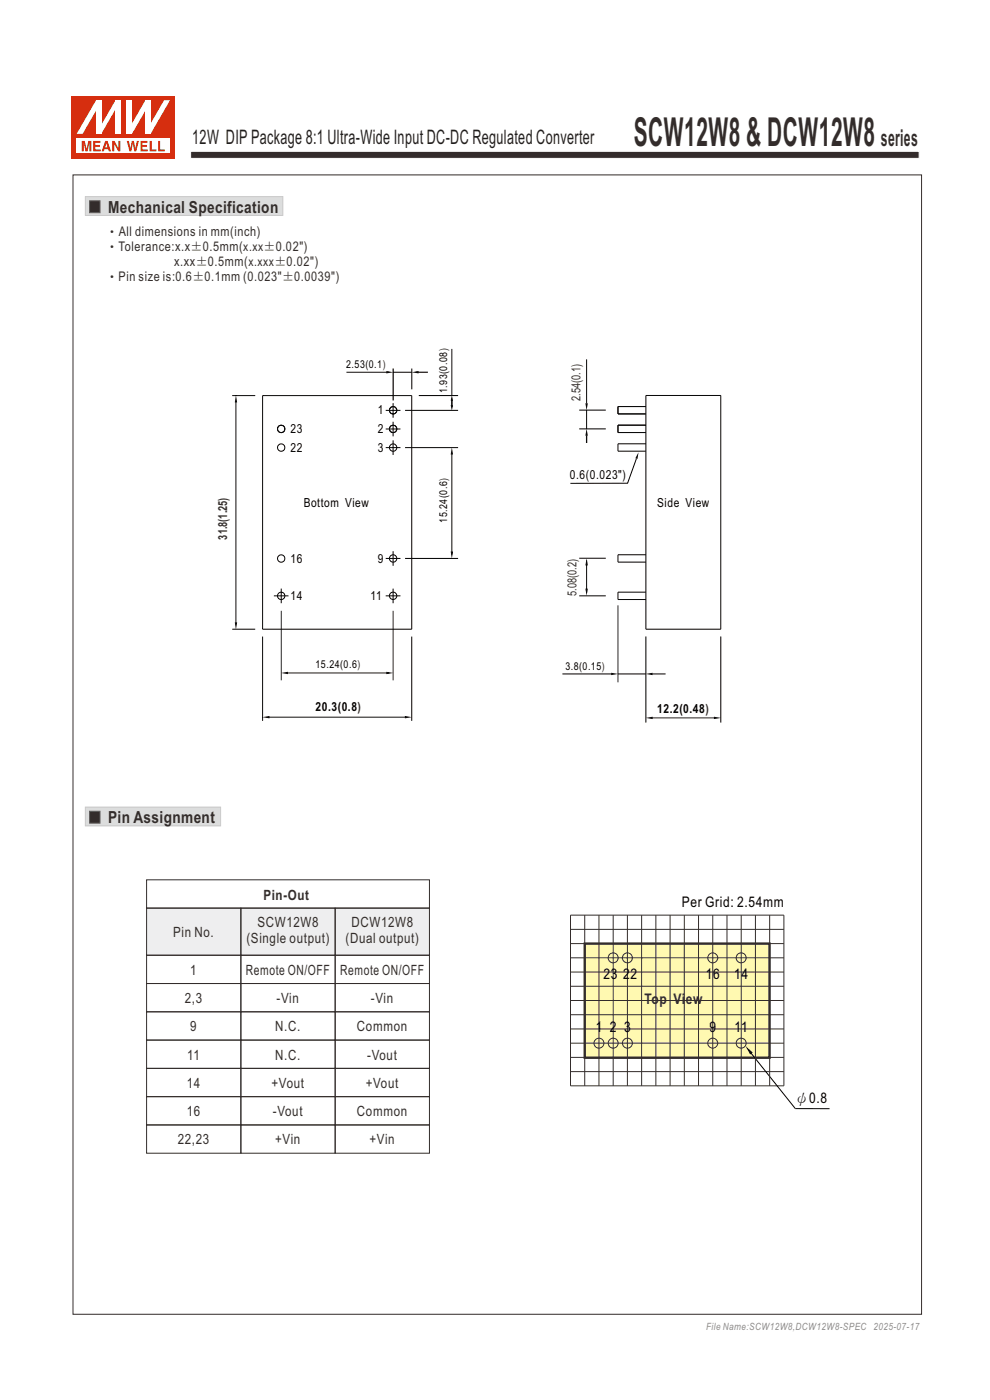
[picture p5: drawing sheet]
<svg xmlns="http://www.w3.org/2000/svg" width="210mm" height="297mm" viewBox="0 0 210 297" stroke-linecap="round" stroke-linejoin="round" font-family="sans-serif">
<path d="M40.4 32.1h154.6v1.5h-154.6z" fill-rule="evenodd" fill="#332c2b" stroke="#fefefe" stroke-width=".21"/>
<path d="M18.1 171.2h28.7v4h-28.7z" fill-rule="evenodd" fill="#dcdddd" stroke="#c9caca" stroke-width=".21"/>
<path d="M19 172.1h2.2v2.5h-2.2z" fill-rule="evenodd" fill="#332c2b" stroke="#5f5d5d" stroke-width=".21"/>
<path d="M31.1 192.6h60v10h-60z" fill-rule="evenodd" fill="#eeeeef"/>
<g fill="none" stroke="#332c2b" stroke-width=".21">
<path d="M31.1 186.6h60v6h-60zM31.1 192.6h20v10h-20zM51.1 192.6h20v10h-20zM71.1 192.6h20v10h-20zM31.1 208.6h20v6h-20zM31.1 202.6h20v6h-20zM31.1 214.6h20v6h-20zM51.1 208.6h20v6h-20zM51.1 202.6h20v6h-20zM51.1 214.6h20v6h-20zM71.1 208.6h20v6h-20zM71.1 202.6h20v6h-20z"/>
<path d="M71.1 214.6h20v6h-20zM31.1 220.6h20v6h-20zM31.1 226.6h20v6h-20zM31.1 232.6h20v6h-20zM31.1 238.6h20v6h-20zM51.1 220.6h20v6h-20zM51.1 226.6h20v6h-20zM51.1 232.6h20v6h-20zM51.1 238.6h20v6h-20zM71.1 220.6h20v6h-20zM71.1 226.6h20v6h-20zM71.1 232.6h20v6h-20z"/>
<path d="M71.1 238.6h20v6h-20z"/>
</g>
<path d="M15.2 20.4h22v13.2h-22z" fill-rule="evenodd" fill="#d62e0f"/>
<path d="M16.3 29.4h19.8v3.1h-19.8z" fill-rule="evenodd" fill="#fefefe"/>
<g fill="#d62e0f">
<path d="M26.9 29.9h.4l.4 1.6 .3-1.6h.4l.3 1.6 .3-1.6h.5l-.6 2.2h-.4l-.3-1.7-.3 1.7h-.4z" fill-rule="evenodd"/>
<path d="M29.8 29.9h1.5v.4h-1.1v.5h1v.3h-1v.6h1.1v.4h-1.5z" fill-rule="evenodd"/>
<path d="M31.7 29.9h.5v1.8h1v.4h-1.5z" fill-rule="evenodd"/>
<path d="M33.5 29.9h.5v1.8h1v.4h-1.5z" fill-rule="evenodd"/>
<path d="M17.3 29.9h.7l.4 1.7 .3-1.7h.7v2.2h-.4v-1.8l-.4 1.8h-.5l-.4-1.8v1.8h-.4z" fill-rule="evenodd"/>
<path d="M19.8 29.9h1.5v.4h-1.1v.5h1v.3h-1v.6h1.2v.4h-1.6z" fill-rule="evenodd"/>
<path d="M22.6 30.4l.2 .9h-.5zM22.3 29.9l-.7 2.2h.4l.2-.4h.7l.2 .4h.5l-.8-2.2z" fill-rule="evenodd"/>
<path d="M23.8 29.9h.5l.8 1.5v-1.5h.4v2.2h-.4l-.9-1.6v1.6h-.4z" fill-rule="evenodd"/>
</g>
<g fill="#fff">
<path d="M24.5 21.3h1.1v7.1h-1.1z" fill-rule="evenodd"/>
<path d="M24.5 21.3h1.1l-4.1 7.1h-1.1z" fill-rule="evenodd"/>
<path d="M20.4 21.3h1.1v7.1h-1.1z" fill-rule="evenodd"/>
<path d="M20.4 21.3h1.1v.3l-4 6.8h-1.2z" fill-rule="evenodd"/>
<path d="M30.8 21.3h1.1v7.1h-1.1z" fill-rule="evenodd"/>
<path d="M34.8 21.3h1.3l-4.2 7.1h-1v-.3z" fill-rule="evenodd"/>
<path d="M26.9 21.3h1.1v7.1h-1.1z" fill-rule="evenodd"/>
<path d="M30.8 21.3h1.1v.2l-3.9 6.9h-1.1v-.3z" fill-rule="evenodd"/>
</g>
<path d="M124 200.2h39.2v24.2h-39.2z" fill-rule="evenodd" fill="#fff9b1" stroke="#332c2b" stroke-width=".5"/>
<g fill="none" stroke="#332c2b" stroke-width=".21">
<path d="M121 194.1h45.3v36.3h-45.3zM121 197.2h45.3M124 194.1v36.3M127.1 194.1v36.3M130.1 194.1v36.3M133.1 194.1v36.3M136.1 194.1v36.3M139.1 194.1v36.3M142.1 194.1v36.3M145.2 194.1v36.3M148.2 194.1v36.3M151.2 194.1v36.3"/>
<path d="M154.2 194.1v36.3M157.2 194.1v36.3M160.2 194.1v36.3M163.3 194.1v36.3M121 218.3h45.3M121 215.3h45.3M121 212.2h45.3M121 209.2h45.3M121 206.2h45.3M121 203.2h45.3M121 200.2h45.3M121 227.3h45.3"/>
<path d="M121 224.3h45.3M121 221.3h45.3"/>
<circle cx="130.1" cy="203.2" r="1.06"/>
<circle cx="133.1" cy="203.2" r="1.06"/>
<circle cx="151.2" cy="203.2" r="1.06"/>
<circle cx="157.2" cy="203.2" r="1.06"/>
<circle cx="127" cy="221.3" r="1.06"/>
<circle cx="130.1" cy="221.3" r="1.06"/>
<circle cx="133.1" cy="221.3" r="1.06"/>
<circle cx="151.2" cy="221.3" r="1.06"/>
<circle cx="157.2" cy="221.3" r="1.06"/>
</g>
<g fill="none" stroke="#000" stroke-width=".21">
<path d="M73.5 79h9.1M83.4 79h3.9M83.4 78.2v6.8M87.3 78.2v4.4M88.2 79h2.6M95.8 74v9.9M124.4 76.2v9.4M49.3 83.9h4.8M50 85.2v47M55.7 83.9h31.6v49.6h-31.6zM81.8 95h3.1M81.8 91h3.1"/>
<path d="M81.8 87.1h3.1M83.4 85.5v3.1M83.4 89.5v3.1M83.4 93.4v3.1M85.9 95h11.3M85.9 87.1h11.3M88.8 83.9h8.4M95.8 84.8v1.5M95.8 96.3v21.3M122.9 91h5.6M122.9 87h5.6M124.4 87v4"/>
<path d="M124.4 92.4v1.6M135 97.3l-1.9 5.2h-12.1M137 83.9h15.9v49.6h-15.9zM137 86.2h-5.9v1.6h5.9M137 90.2h-5.9v1.6h5.9M137 94.2h-5.9v1.5h5.9M81.8 118.5h3.1M83.4 116.9v3.1M85.9 118.5h11.3M122.9 118.4h5.6M124.4 118.9v6.8M137 117.7h-5.9v1.6h5.9"/>
<path d="M49.3 133.5h4.8M55.7 135v17.9M58.1 126.4h3.1M59.7 124.9v3.1M59.7 129.6v14.7M81.8 126.4h3.1M83.4 124.9v3.1M83.4 129.6v14.7M87.3 135v17.9M122.9 126.4h5.6M131.1 128.4v16.4M137 135v18.3"/>
<path d="M137 125.6h-5.9v1.6h5.9M152.9 135v18.3M57 152.1h29.1M60.9 142.8h21.7M119.3 143h10.4M131.1 143h5.9M138.3 152.3h13.4M138.4 143h2.8M159.2 223.3l9.5 11.9h7.3"/>
<circle cx="59.6" cy="94.9" r=".78"/>
<circle cx="59.6" cy="91" r=".78"/>
<circle cx="83.4" cy="87" r=".78"/>
<circle cx="83.4" cy="94.9" r=".78"/>
<circle cx="83.4" cy="91" r=".78"/>
<circle cx="59.6" cy="118.5" r=".78"/>
<circle cx="83.4" cy="118.5" r=".78"/>
<circle cx="59.6" cy="126.4" r=".78"/>
<circle cx="83.4" cy="126.4" r=".78"/>
</g>
<g fill="#000">
<path d="M82 78.7l1.4 .3-1.4 .2zM87.3 79l1.5-.3v.5zM50 83.9l.3 1.5h-.5zM95.8 94.9l.3 1.5h-.5zM95.8 83.9l.3 1.1h-.5zM95.6 86h.5l-.3 1.1zM124.4 90.9l.3 1.5h-.5zM124.2 85.6h.5l-.3 1.5zM135.4 96l-.2 1.4-.4-.2zM95.6 117h.5l-.3 1.5zM124.4 118.4l.3 1.5h-.5zM49.8 132h.5l-.3 1.5z"/>
<path d="M124.2 124.9h.5l-.3 1.5zM55.7 152.1l1.5-.2v.5zM59.6 142.8l1.5-.3v.5zM81.9 142.5l1.5 .3-1.5 .2zM85.9 151.9l1.5 .2-1.5 .3zM129.6 142.7l1.5 .3-1.5 .2zM137 152.3l1.4-.2v.5zM137 143l1.4-.3v.5zM151.4 152.1l1.5 .2-1.5 .3zM158.2 221.9l1.5 1.4-.6 .4z"/>
</g>
<path d="M18.1 41.7h41.9v4h-41.9z" fill-rule="evenodd" fill="#dcdddd" stroke="#c9caca" stroke-width=".21"/>
<path d="M19 42.6h2.2v2.5h-2.2z" fill-rule="evenodd" fill="#332c2b" stroke="#5f5d5d" stroke-width=".21"/>
<path d="M15.5 37.1h180v241.7h-180z" fill="none" stroke="#332c2b" stroke-width=".21"/>
<text font-size="8.5" fill="#332c2b" x="134.4" y="31">SCW12W8 &amp; DCW12W8</text>
<text font-size="4.9" fill="#332c2b" x="186.9" y="31">series</text>
<text font-size="4.2" fill="#231f20" x="40.8" y="30.6">12W DIPPackage 8:1 Ultra-Wide Input DC-DC Regulated Converter</text>
<g font-size="3.5" fill="#332c2b">
<text x="22.9" y="45.1">Mechanical Specification</text>
<text x="22.9" y="174.6">Pin Assignment</text>
</g>
<g font-size="3.1">
<text x="144.6" y="192.5">Per Grid: 2.54mm</text>
<text x="128" y="207.8">23</text>
<text x="132.2" y="207.8">2</text>
<text x="133.8" y="207.8">2</text>
<text x="149.7" y="207.8">1</text>
<text x="151.3" y="207.8">6</text>
<text x="155.7" y="207.8">1</text>
<text x="157.3" y="207.8">4</text>
<text x="126.4" y="219">1</text>
<text x="129.4" y="219">2</text>
<text x="132.4" y="219">3</text>
<text x="150.5" y="219">9</text>
<text x="155.8" y="219">11</text>
<text x="168.6" y="234">ψ0.8</text>
</g>
<g font-size="3.1" fill="#332c2b">
<text x="136.7" y="213.1">To</text>
<text x="139.9" y="213.1">p Vi</text>
<text x="145.5" y="213.1">ew</text>
</g>
<g font-size="3" fill="#332c2b">
<text x="55.9" y="190.9">Pin-Out</text>
<text x="54.6" y="196.7">SCW12W8</text>
<text x="74.5" y="196.7">DCW12W8</text>
<text x="36.7" y="198.8">Pin No.</text>
<text x="52.3" y="200.1">(Single output)</text>
<text x="73.3" y="200.1">(Dual output)</text>
<text x="40.4" y="206.8">1</text>
<text x="52.2" y="206.8">Remote ON/OFF</text>
<text x="72.2" y="206.8">Remote ON/OFF</text>
<text x="39.2" y="212.8">2,3</text>
<text x="58.7" y="212.8">-Vin</text>
<text x="78.7" y="212.8">-Vin</text>
<text x="40.4" y="218.8">9</text>
<text x="58.4" y="218.8">N.C.</text>
<text x="75.7" y="218.8">Common</text>
<text x="39.7" y="224.8">11</text>
<text x="58.4" y="224.8">N.C.</text>
<text x="77.9" y="224.8">-Vout</text>
<text x="39.6" y="230.8">14</text>
<text x="57.6" y="230.8">+Vout</text>
<text x="77.6" y="230.8">+Vout</text>
<text x="39.6" y="236.8">16</text>
<text x="57.9" y="236.8">-Vout</text>
<text x="75.7" y="236.8">Common</text>
<text x="37.7" y="242.8">22,23</text>
<text x="58.4" y="242.8">+Vin</text>
<text x="78.4" y="242.8">+Vin</text>
</g>
<g font-size="2.8" fill="#332c2b">
<text x="22.3" y="53.3">‧Tolerance:x.x±0.5mm(x.xx±0.02&quot;)</text>
<text x="22.4" y="50.1">‧All dimensions in mm(inch)</text>
<text x="22.3" y="59.7">‧Pin size is:0.6±0.1mm (0.023&quot;±0.0039&quot;)</text>
<text x="36.9" y="56.5">x.xx±0.5mm(x.xxx±0.02&quot;)</text>
</g>
<g font-size="2.6">
<text x="80.1" y="87.9">1</text>
<text x="61.6" y="91.8">23</text>
<text x="61.6" y="95.8">22</text>
<text x="80.1" y="91.8">2</text>
<text x="80.1" y="95.8">3</text>
<text x="120.9" y="101.5">0.6(0.023&quot;)</text>
<text x="64.4" y="107.5">Bottom View</text>
<text x="139.4" y="107.5">Side View</text>
<text x="61.6" y="119.4">16</text>
<text x="80.1" y="119.4">9</text>
<text x="61.6" y="127.3">14</text>
<text x="78.6" y="127.3">11</text>
<text x="66.9" y="150.8">20.3(0.8)</text>
<text x="139.4" y="151.2">12.2(0.48)</text>
</g>
<g font-size="2.6" fill="#332c2b">
<text x="123.2" y="85.1" transform="rotate(-90 123.2 85.1)">2.54(0.1)</text>
<text x="48.2" y="114.5" transform="rotate(-90 48.2 114.5)">31.8(1.25)</text>
<text x="122.3" y="126.4" transform="rotate(-90 122.3 126.4)">5.08(0.2)</text>
</g>
<g font-size="2.3">
<text x="73.4" y="78.1">2.53(0.1)</text>
<text x="94.9" y="83.4" transform="rotate(-90 94.9 83.4)">1.93(0.08)</text>
<text x="94.9" y="110.9" transform="rotate(-90 94.9 110.9)">15.24(0.6)</text>
<text x="66.9" y="141.8">15.24(0.6)</text>
<text x="119.9" y="142.1">3.8(0.15)</text>
</g>
<text font-size="2.1" fill="#8b8b8c" x="149.8" y="282.1">File Name:SCW12W8,DCW12W8-SPEC 2025-07-17</text>
</svg>
